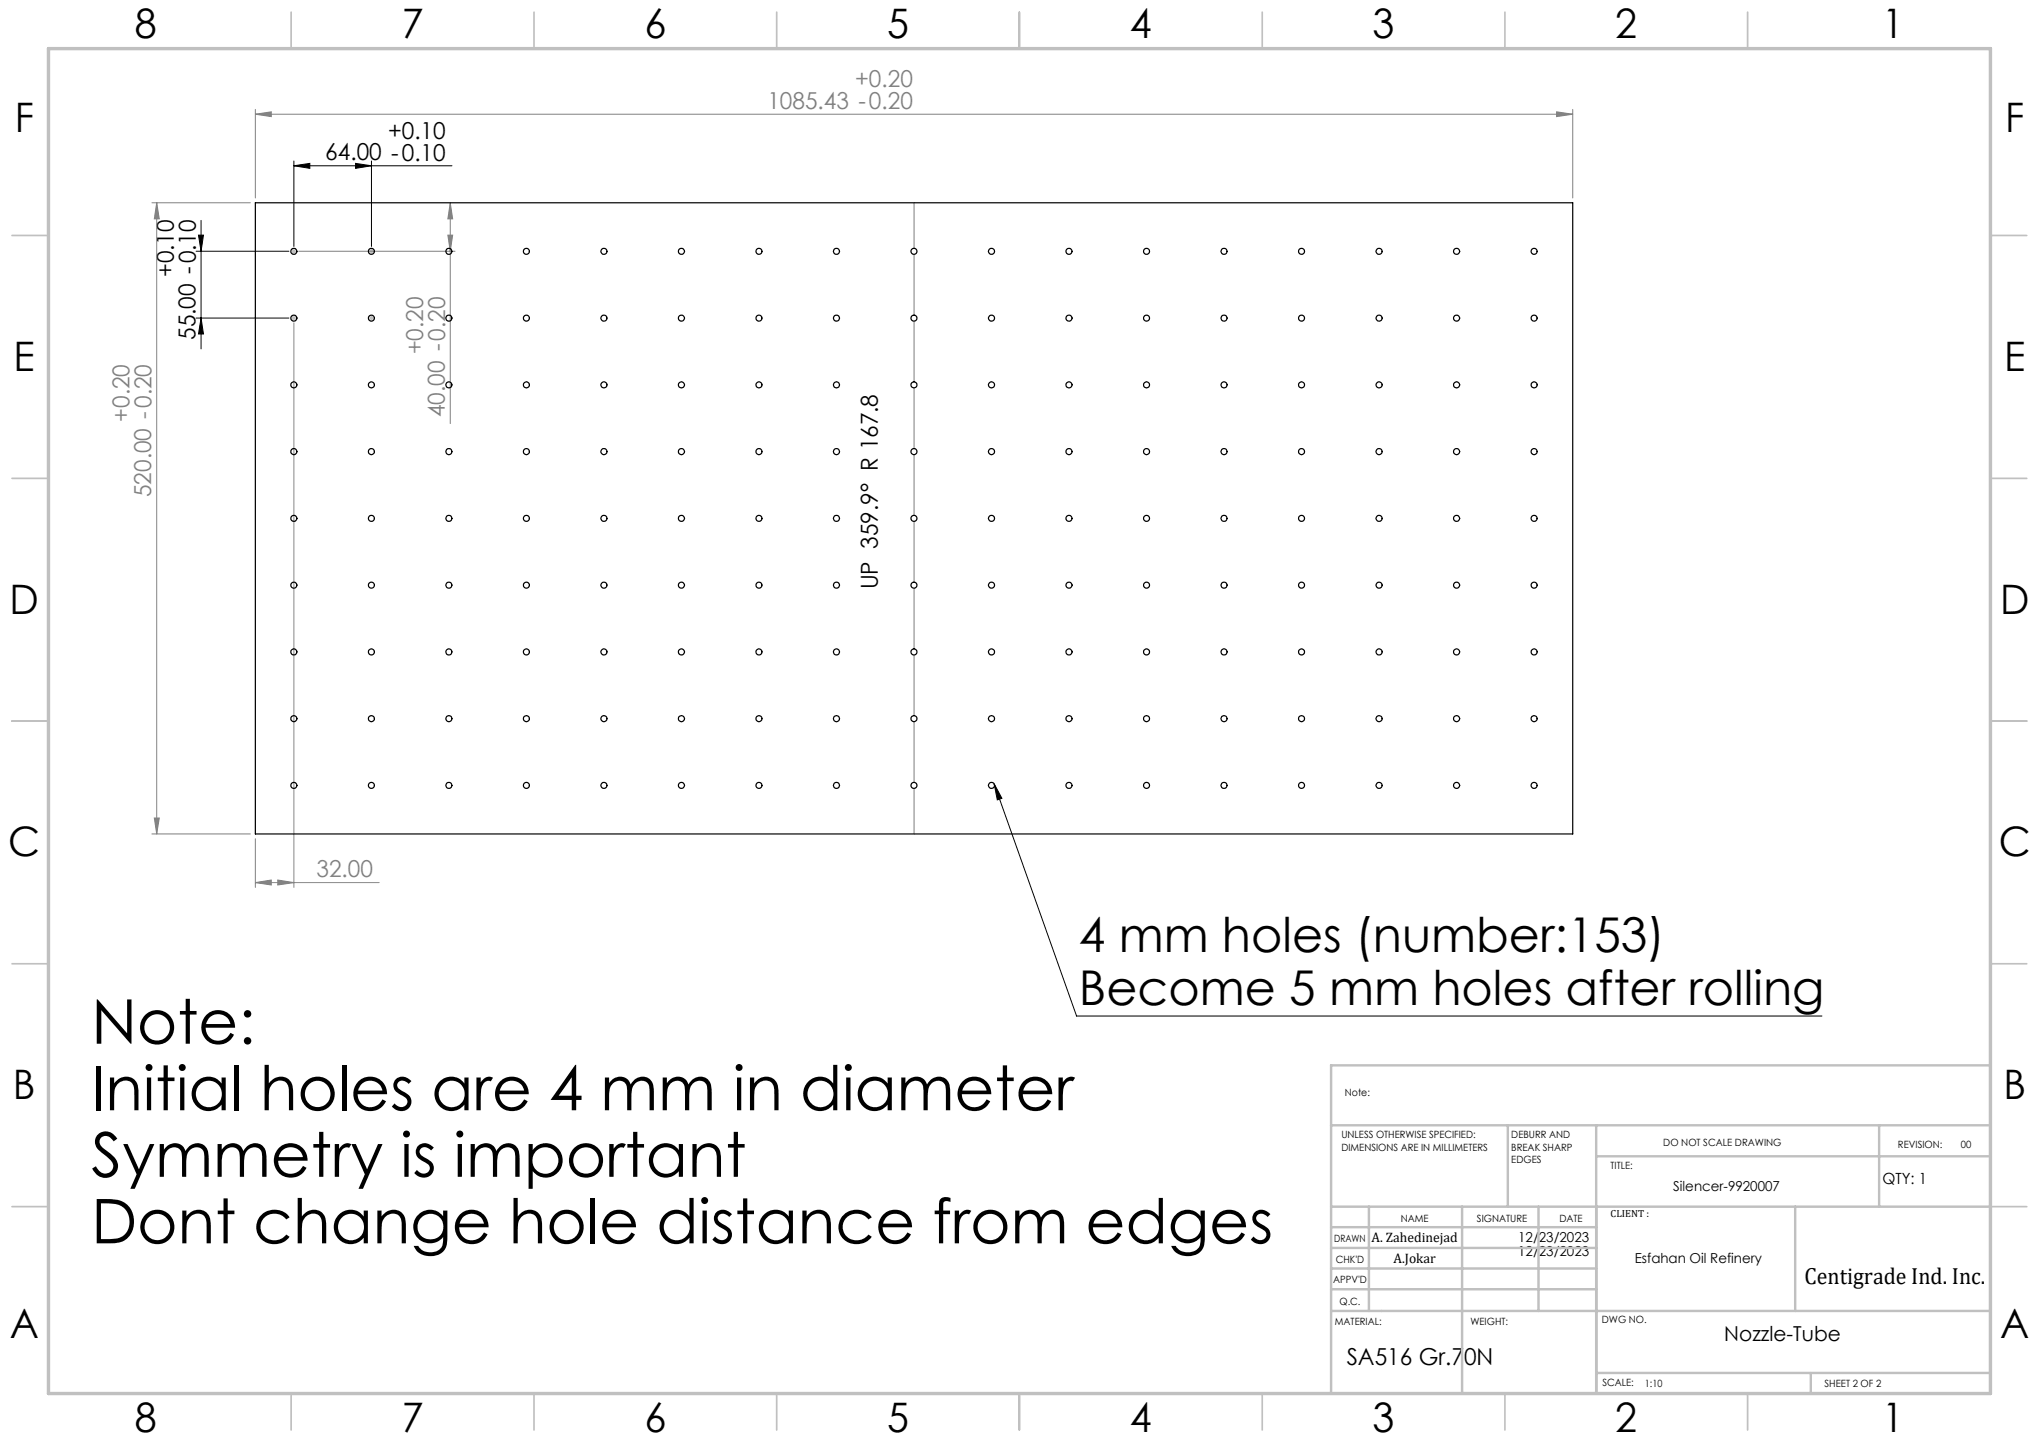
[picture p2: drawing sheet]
<svg xmlns="http://www.w3.org/2000/svg" width="420mm" height="297mm" viewBox="0 0 420 297" stroke-linecap="round" stroke-linejoin="round" font-family="sans-serif">
<path d="M60.5 34.1l3.3-.4v1zM60.5 33.2v17.6M60.5 34.1h32.6M73.2 33.7l3.3 .4-3.3 .6zM76.5 33.2v17.6M40.4 51.7h19.1M40.9 48.4h1l-.5 3.3zM41.4 45.4v26.5M40.4 65.5h19.1M41.4 65.5l.5 3.3h-1zM204.8 161.5l1.6 2.9-1 .3zM204.8 161.5l17 47.8h153.5" fill="none" stroke="#000" stroke-width=".21"/>
<g fill="none" stroke="#808080" stroke-width=".21">
<path d="M52.6 23.5l3.3-.5v1zM52.6 22.5v18.3M52.6 23.5h271.4M320.6 23l3.4 .5-3.4 .5zM324 22.5v18.3M31.3 41.8h20.3M32.3 41.8v130M32.3 41.8l.5 3.3h-1zM61.5 51.7h32.2M92.3 48.4h.9l-.5 3.3zM92.7 41.8l.5 3.3h-.9zM92.7 41.8v45.4"/>
<path d="M188.3 41.8v9.3M188.3 52.4v12.5M60.5 66.5v116.3M188.3 66.1v12.5M188.3 79.9v12.5M188.3 93.7v12.4M188.3 107.4v12.5M188.3 121.1v12.5M188.3 134.9v12.5M188.3 148.7v12.4M31.3 171.8h20.3M31.8 168.5h1l-.5 3.3z"/>
<path d="M52.6 172.8v10M188.3 162.4v9.4M52.6 181.8l3.3-.5v1zM52.6 181.8h25.5M57.2 181.3l3.3 .5-3.3 .5z"/>
</g>
<g fill="none" stroke="#c0c0c0" stroke-width=".21">
<path d="M60 51.7h1M60.2 51.4l.7 .7M60.5 51.3v.9M60.9 51.4l-.7 .7M76 51.7h1M76.2 51.4l.7 .7M76.5 51.3v.9M76.9 51.4l-.7 .7M60 65.5h1M60.2 65.2l.7 .7M60.5 65v1M60.9 65.2l-.7 .7"/>
<path d="M76 65.5h1M76.2 65.2l.7 .7M76.5 65v1M76.9 65.2l-.7 .7"/>
</g>
<g fill="none" stroke="#c0c0c0" stroke-width=".35">
<path d="M60 2.5v7.5M110 2.5v7.5M160 2.5v7.5M210 2.5v7.5M260 2.5v7.5M310 2.5v7.5M360 2.5v7.5M2.5 48.5h7.5M410 48.5h7.5M2.5 98.5h7.5M410 98.5h7.5M2.5 148.5h7.5"/>
<path d="M410 148.5h7.5M2.5 198.5h7.5M410 198.5h7.5M2.5 248.5h7.5M410 248.5h7.5M60 287v7.5M110 287v7.5M160 287v7.5M210 287v7.5M260 287v7.5M310 287v7.5M360 287v7.5"/>
</g>
<g fill="none" stroke="#c0c0c0" stroke-width=".5">
<path d="M410 219.4h-135.8v67.4M274.2 231.8h135.8M310.6 231.8v16.7M328.8 231.8v55.2M328.8 238.2h81.2M387.1 231.8v16.7M274.2 248.5h135.8M274.2 257h54.6M274.2 252.8h54.6M282 248.5v21.5M301.2 248.5v38.3M316.9 248.5v21.5"/>
<path d="M369.8 248.5v21.5M274.2 265.5h54.6M274.2 261.3h54.6M274.2 270h135.8M328.8 282.8h81.2M373 282.8v4.2"/>
</g>
<path d="M10 10h400v277h-400z" fill="none" stroke="#c0c0c0" stroke-width=".7"/>
<g fill="#000">
<path d="M204.8 161.5l1.6 2.9-1 .3z"/>
<path d="M73.2 33.7l3.3 .4-3.3 .6zM60.5 34.1l3.3-.4v1z"/>
<path d="M40.9 48.4h1l-.5 3.3zM41.4 65.5l.5 3.3h-1z"/>
</g>
<g fill="#808080">
<path d="M57.2 181.3l3.3 .5-3.3 .5zM52.6 181.8l3.3-.5v1z"/>
<path d="M92.3 48.4h.9l-.5 3.3zM92.7 41.8l.5 3.3h-.9z"/>
<path d="M320.6 23l3.4 .5-3.4 .5zM52.6 23.5l3.3-.5v1z"/>
<path d="M32.3 41.8l.5 3.3h-1zM31.8 168.5h1l-.5 3.3z"/>
</g>
<g fill="none" stroke="#000" stroke-width=".25">
<path d="M52.6 41.8h271.4v130h-271.4z"/>
<circle cx="60.5" cy="51.8" r=".63"/>
<circle cx="76.5" cy="51.8" r=".62"/>
<circle cx="92.5" cy="51.8" r=".63"/>
<circle cx="108.4" cy="51.8" r=".62"/>
<circle cx="124.4" cy="51.8" r=".63"/>
<circle cx="140.4" cy="51.8" r=".63"/>
<circle cx="156.3" cy="51.8" r=".62"/>
<circle cx="172.3" cy="51.8" r=".63"/>
<circle cx="188.3" cy="51.8" r=".62"/>
<circle cx="204.2" cy="51.8" r=".63"/>
<circle cx="220.2" cy="51.8" r=".63"/>
<circle cx="236.2" cy="51.8" r=".62"/>
<circle cx="252.1" cy="51.8" r=".63"/>
<circle cx="268.1" cy="51.8" r=".62"/>
<circle cx="284.1" cy="51.8" r=".63"/>
<circle cx="300" cy="51.8" r=".63"/>
<circle cx="316" cy="51.8" r=".62"/>
<circle cx="60.5" cy="65.5" r=".63"/>
<circle cx="60.5" cy="79.3" r=".63"/>
<circle cx="76.5" cy="65.5" r=".62"/>
<circle cx="76.5" cy="79.3" r=".61"/>
<circle cx="92.5" cy="65.5" r=".63"/>
<circle cx="92.5" cy="79.3" r=".63"/>
<circle cx="108.4" cy="65.5" r=".62"/>
<circle cx="108.4" cy="79.3" r=".61"/>
<circle cx="124.4" cy="65.5" r=".63"/>
<circle cx="124.4" cy="79.3" r=".62"/>
<circle cx="140.4" cy="65.5" r=".63"/>
<circle cx="140.4" cy="79.3" r=".63"/>
<circle cx="156.3" cy="65.5" r=".62"/>
<circle cx="156.3" cy="79.3" r=".61"/>
<circle cx="172.3" cy="65.5" r=".63"/>
<circle cx="172.3" cy="79.3" r=".63"/>
<circle cx="188.3" cy="79.3" r=".63"/>
<circle cx="188.3" cy="65.5" r=".62"/>
<circle cx="204.2" cy="65.5" r=".63"/>
<circle cx="204.2" cy="79.3" r=".62"/>
<circle cx="220.2" cy="65.5" r=".63"/>
<circle cx="220.2" cy="79.3" r=".63"/>
<circle cx="236.2" cy="65.5" r=".62"/>
<circle cx="236.2" cy="79.3" r=".61"/>
<circle cx="252.1" cy="65.5" r=".63"/>
<circle cx="252.1" cy="79.3" r=".63"/>
<circle cx="268.1" cy="65.5" r=".62"/>
<circle cx="268.1" cy="79.3" r=".61"/>
<circle cx="284.1" cy="65.5" r=".63"/>
<circle cx="284.1" cy="79.3" r=".62"/>
<circle cx="300" cy="65.5" r=".63"/>
<circle cx="300" cy="79.3" r=".63"/>
<circle cx="316" cy="65.5" r=".62"/>
<circle cx="316" cy="79.3" r=".61"/>
<circle cx="60.5" cy="93" r=".63"/>
<circle cx="76.5" cy="93" r=".62"/>
<circle cx="92.5" cy="93" r=".63"/>
<circle cx="108.4" cy="93" r=".62"/>
<circle cx="124.4" cy="93" r=".63"/>
<circle cx="140.4" cy="93" r=".63"/>
<circle cx="156.3" cy="93" r=".62"/>
<circle cx="172.3" cy="93" r=".63"/>
<circle cx="188.3" cy="93" r=".63"/>
<circle cx="204.2" cy="93" r=".63"/>
<circle cx="220.2" cy="93" r=".63"/>
<circle cx="236.2" cy="93" r=".62"/>
<circle cx="252.1" cy="93" r=".63"/>
<circle cx="268.1" cy="93" r=".62"/>
<circle cx="284.1" cy="93" r=".63"/>
<circle cx="300" cy="93" r=".63"/>
<circle cx="316" cy="93" r=".62"/>
<circle cx="60.5" cy="106.8" r=".63"/>
<circle cx="76.5" cy="106.8" r=".62"/>
<circle cx="92.5" cy="106.8" r=".63"/>
<circle cx="108.4" cy="106.8" r=".62"/>
<circle cx="124.4" cy="106.8" r=".63"/>
<circle cx="140.4" cy="106.8" r=".63"/>
<circle cx="156.3" cy="106.8" r=".62"/>
<circle cx="172.3" cy="106.8" r=".63"/>
<circle cx="188.3" cy="106.8" r=".62"/>
<circle cx="204.2" cy="106.8" r=".63"/>
<circle cx="220.2" cy="106.8" r=".63"/>
<circle cx="236.2" cy="106.8" r=".62"/>
<circle cx="252.1" cy="106.8" r=".63"/>
<circle cx="268.1" cy="106.8" r=".62"/>
<circle cx="284.1" cy="106.8" r=".63"/>
<circle cx="300" cy="106.8" r=".63"/>
<circle cx="316" cy="106.8" r=".62"/>
<circle cx="60.5" cy="134.3" r=".63"/>
<circle cx="60.5" cy="120.5" r=".63"/>
<circle cx="76.5" cy="134.3" r=".62"/>
<circle cx="76.5" cy="120.5" r=".62"/>
<circle cx="92.5" cy="134.3" r=".63"/>
<circle cx="92.5" cy="120.5" r=".63"/>
<circle cx="108.4" cy="134.3" r=".62"/>
<circle cx="108.4" cy="120.5" r=".62"/>
<circle cx="124.4" cy="134.3" r=".63"/>
<circle cx="124.4" cy="120.5" r=".63"/>
<circle cx="140.4" cy="134.3" r=".63"/>
<circle cx="140.4" cy="120.5" r=".63"/>
<circle cx="156.3" cy="134.3" r=".62"/>
<circle cx="156.3" cy="120.5" r=".62"/>
<circle cx="172.3" cy="134.3" r=".63"/>
<circle cx="172.3" cy="120.5" r=".63"/>
<circle cx="188.3" cy="134.3" r=".63"/>
<circle cx="188.3" cy="120.5" r=".62"/>
<circle cx="204.2" cy="134.3" r=".63"/>
<circle cx="204.2" cy="120.5" r=".63"/>
<circle cx="220.2" cy="134.3" r=".63"/>
<circle cx="220.2" cy="120.5" r=".63"/>
<circle cx="236.2" cy="134.3" r=".62"/>
<circle cx="236.2" cy="120.5" r=".62"/>
<circle cx="252.1" cy="134.3" r=".63"/>
<circle cx="252.1" cy="120.5" r=".63"/>
<circle cx="268.1" cy="134.3" r=".62"/>
<circle cx="268.1" cy="120.5" r=".62"/>
<circle cx="284.1" cy="134.3" r=".63"/>
<circle cx="284.1" cy="120.5" r=".63"/>
<circle cx="300" cy="134.3" r=".63"/>
<circle cx="300" cy="120.5" r=".63"/>
<circle cx="316" cy="134.3" r=".62"/>
<circle cx="316" cy="120.5" r=".62"/>
<circle cx="60.5" cy="148" r=".63"/>
<circle cx="76.5" cy="148" r=".62"/>
<circle cx="92.5" cy="148" r=".63"/>
<circle cx="108.4" cy="148" r=".62"/>
<circle cx="124.4" cy="148" r=".63"/>
<circle cx="140.4" cy="148" r=".63"/>
<circle cx="156.3" cy="148" r=".62"/>
<circle cx="172.3" cy="148" r=".63"/>
<circle cx="188.3" cy="148" r=".63"/>
<circle cx="204.2" cy="148" r=".63"/>
<circle cx="220.2" cy="148" r=".63"/>
<circle cx="236.2" cy="148" r=".62"/>
<circle cx="252.1" cy="148" r=".63"/>
<circle cx="268.1" cy="148" r=".62"/>
<circle cx="284.1" cy="148" r=".63"/>
<circle cx="300" cy="148" r=".63"/>
<circle cx="316" cy="148" r=".62"/>
<circle cx="60.5" cy="161.8" r=".63"/>
<circle cx="76.5" cy="161.8" r=".62"/>
<circle cx="92.5" cy="161.8" r=".63"/>
<circle cx="108.4" cy="161.8" r=".62"/>
<circle cx="124.4" cy="161.8" r=".63"/>
<circle cx="140.4" cy="161.8" r=".63"/>
<circle cx="156.3" cy="161.8" r=".62"/>
<circle cx="172.3" cy="161.8" r=".63"/>
<circle cx="188.3" cy="161.8" r=".62"/>
<circle cx="204.2" cy="161.8" r=".63"/>
<circle cx="220.2" cy="161.8" r=".63"/>
<circle cx="236.2" cy="161.8" r=".62"/>
<circle cx="252.1" cy="161.8" r=".63"/>
<circle cx="268.1" cy="161.8" r=".62"/>
<circle cx="284.1" cy="161.8" r=".63"/>
<circle cx="300" cy="161.8" r=".63"/>
<circle cx="316" cy="161.8" r=".62"/>
</g>
<g font-size="12.7">
<text x="18.8" y="215">Note:</text>
<text x="18.8" y="228.7">Initial holes are 4 mm in diameter</text>
<text x="18.8" y="242.4">Symmetry is important</text>
<text x="18.8" y="256.1">Dont change hole distance from edges</text>
</g>
<g font-size="9.9">
<text x="222.2" y="196.1">4 mm holes (number:153)</text>
<text x="222.2" y="207">Become 5 mm holes after rolling</text>
</g>
<g font-size="8.4">
<text x="27.7" y="7.9">8</text>
<text x="82.7" y="7.9">7</text>
<text x="132.7" y="7.9">6</text>
<text x="182.7" y="7.9">5</text>
<text x="232.7" y="7.9">4</text>
<text x="282.7" y="7.9">3</text>
<text x="332.7" y="7.9">2</text>
<text x="387.7" y="7.9">1</text>
<text x="3" y="27.1">F</text>
<text x="413" y="27.1">F</text>
<text x="2.8" y="76.4">E</text>
<text x="412.8" y="76.4">E</text>
<text x="2" y="126.4">D</text>
<text x="412" y="126.4">D</text>
<text x="1.7" y="176.4">C</text>
<text x="411.7" y="176.4">C</text>
<text x="2.7" y="226.4">B</text>
<text x="412.7" y="226.4">B</text>
<text x="2" y="275.6">A</text>
<text x="412" y="275.6">A</text>
<text x="27.7" y="294.9">8</text>
<text x="82.7" y="294.9">7</text>
<text x="132.7" y="294.9">6</text>
<text x="182.7" y="294.9">5</text>
<text x="232.7" y="294.9">4</text>
<text x="282.7" y="294.9">3</text>
<text x="332.7" y="294.9">2</text>
<text x="387.7" y="294.9">1</text>
</g>
<g font-size="4.8" fill="#808080">
<text x="176.2" y="17.9">+0.20</text>
<text x="158.1" y="22.4">1085.43 -0.20</text>
<text x="87.2" y="73" transform="rotate(-90 87.2 73)">+0.20</text>
<text x="26.7" y="86.9" transform="rotate(-90 26.7 86.9)">+0.20</text>
<text x="91.6" y="85.9" transform="rotate(-90 91.6 85.9)">40.00 -0.20</text>
<text x="31.2" y="102.4" transform="rotate(-90 31.2 102.4)">520.00 -0.20</text>
<text x="65.2" y="180.7">32.00</text>
</g>
<g font-size="4.8">
<text x="79.9" y="28.5">+0.10</text>
<text x="67" y="33">64.00 -0.10</text>
<text x="35.8" y="57.1" transform="rotate(-90 35.8 57.1)">+0.10</text>
<text x="40.3" y="70" transform="rotate(-90 40.3 70)">55.00 -0.10</text>
<text x="180.8" y="121.4" transform="rotate(-90 180.8 121.4)">UP 359.9° R 167.8</text>
<text x="371.7" y="264.5">Centigrade Ind. Inc.</text>
<text x="277.4" y="281.1">SA516 Gr.70N</text>
</g>
<text font-size="4.2" x="355.2" y="276.1">Nozzle-Tube</text>
<text font-size="3.2" x="387.7" y="243.9">QTY: 1</text>
<g font-size="2.8">
<text x="344.7" y="245.3">Silencer-9920007</text>
<text x="282.5" y="255.9">A. Zahedinejad</text>
<text x="312.7" y="255.9">12/23/2023</text>
<text x="287" y="260.1">A.Jokar</text>
<text x="312.7" y="258.7">12/23/2023</text>
<text x="336.7" y="260.1">Esfahan Oil Refinery</text>
</g>
<g font-size="2.1">
<text x="277" y="225.8">Note:</text>
<text x="276.3" y="234.5">UNLESS OTHERWISE SPECIFIED:</text>
<text x="276.3" y="237">DIMENSIONS ARE IN MILLIMETERS</text>
<text x="311.3" y="234.5">DEBURR AND</text>
<text x="311.3" y="237">BREAK SHARP</text>
<text x="311.3" y="239.5">EDGES</text>
<text x="342.6" y="235.9">DO NOT SCALE DRAWING</text>
<text x="391" y="236.5">REVISION:</text>
<text x="403.9" y="236.5">00</text>
<text x="331.8" y="240.8">TITLE:</text>
<text x="288.5" y="251.7">NAME</text>
<text x="304.2" y="251.7">SIGNATURE</text>
<text x="321.2" y="251.7">DATE</text>
<text x="331.8" y="250.7">CLIENT :</text>
<text x="274.8" y="255.8">DRAWN</text>
<text x="275.1" y="260.1">CHK'D</text>
<text x="274.6" y="264.2">APPV'D</text>
<text x="275.9" y="268.7">Q.C.</text>
<text x="275" y="273">MATERIAL:</text>
<text x="302.9" y="273">WEIGHT:</text>
<text x="330" y="272.5">DWG NO.</text>
<text x="330.1" y="285.6">SCALE:</text>
<text x="338.8" y="285.6">1:10</text>
<text x="375.8" y="285.6">SHEET 2 OF 2</text>
</g>
</svg>
